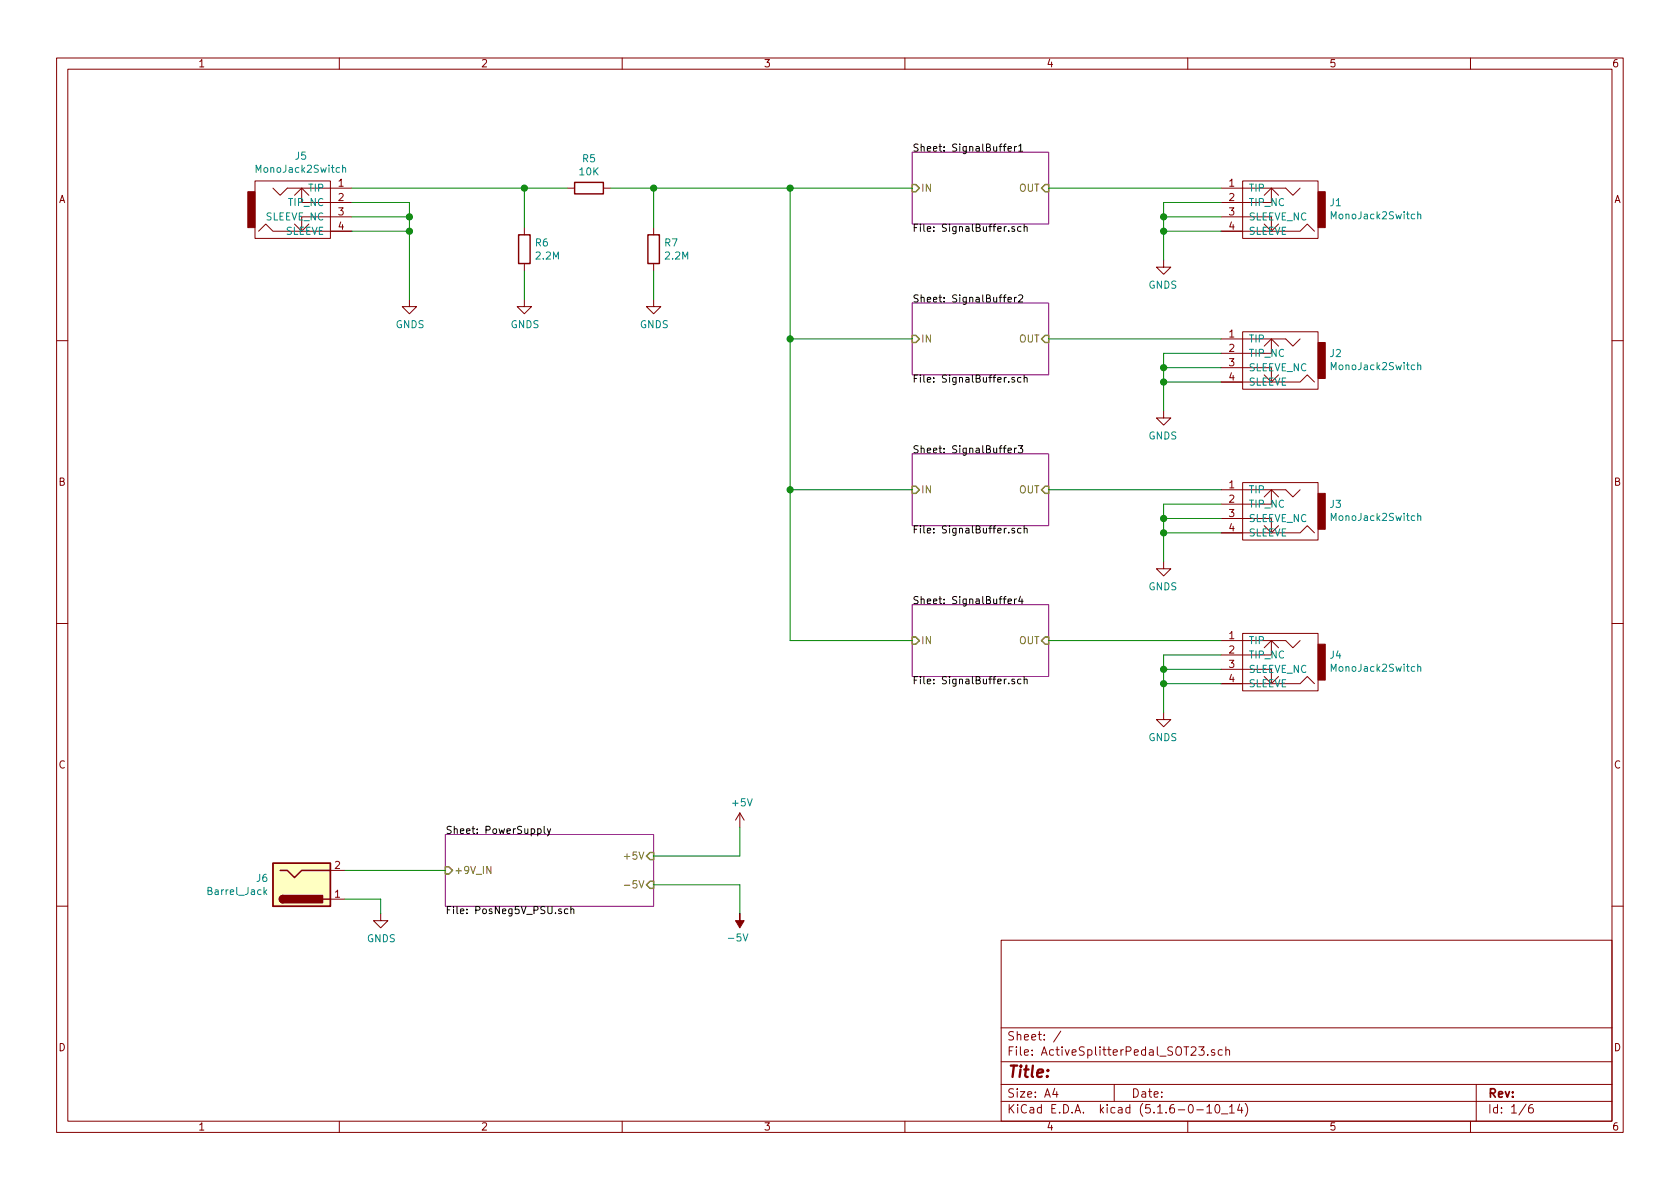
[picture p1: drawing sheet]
EESchema Schematic File Version 4
EELAYER 30 0
EELAYER END
$Descr A4 11693 8268
encoding utf-8
Sheet 1 6
Title ""
Date ""
Rev ""
Comp ""
Comment1 ""
Comment2 ""
Comment3 ""
Comment4 ""
$EndDescr
$Comp
L MonoJack2Switch:MonoJack2Switch J5
U 1 1
P 2000 1450
F 0 "J5" H 2095 1825 50  0000 C CNN
F 1 "MonoJack2Switch" H 2095 1734 50  0000 C CNN
F 2 "NeutrikNRJ:NRJxHx" H 2000 1500 50  0001 C CNN
F 3 "https://www.neutrik.com/en/product/nrj6hm-1-pre" H 2000 1500 50  0001 C CNN
	1    2000 1450
	1    0    0    -1  
$EndComp
Wire Wire Line
	2450 1300 3650 1300
$Comp
L Device:R R6
U 1 1
P 3650 1725
F 0 "R6" H 3720 1771 50  0000 L CNN
F 1 "2.2M" H 3720 1680 50  0000 L CNN
F 2 "Resistor_SMD:R_0805_2012Metric_Pad1.15x1.40mm_HandSolder" V 3580 1725 50  0001 C CNN
F 3 "~" H 3650 1725 50  0001 C CNN
	1    3650 1725
	1    0    0    -1  
$EndComp
Wire Wire Line
	3650 1575 3650 1300
Connection ~ 3650 1300
$Comp
L power:GNDS #PWR05
U 1 1
P 3650 2075
F 0 "#PWR05" H 3650 1825 50  0001 C CNN
F 1 "GNDS" H 3655 1902 50  0000 C CNN
F 2 "" H 3650 2075 50  0001 C CNN
F 3 "" H 3650 2075 50  0001 C CNN
	1    3650 2075
	1    0    0    -1  
$EndComp
Wire Wire Line
	3650 2075 3650 1875
$Comp
L Device:R R7
U 1 1
P 4550 1725
F 0 "R7" H 4620 1771 50  0000 L CNN
F 1 "2.2M" H 4620 1680 50  0000 L CNN
F 2 "Resistor_SMD:R_0805_2012Metric_Pad1.15x1.40mm_HandSolder" V 4480 1725 50  0001 C CNN
F 3 "~" H 4550 1725 50  0001 C CNN
	1    4550 1725
	1    0    0    -1  
$EndComp
Wire Wire Line
	4550 1575 4550 1300
$Comp
L power:GNDS #PWR09
U 1 1
P 4550 2075
F 0 "#PWR09" H 4550 1825 50  0001 C CNN
F 1 "GNDS" H 4555 1902 50  0000 C CNN
F 2 "" H 4550 2075 50  0001 C CNN
F 3 "" H 4550 2075 50  0001 C CNN
	1    4550 2075
	1    0    0    -1  
$EndComp
Wire Wire Line
	4550 2075 4550 1875
Wire Wire Line
	3650 1300 3950 1300
$Comp
L Device:R R5
U 1 1
P 4100 1300
F 0 "R5" V 3893 1300 50  0000 C CNN
F 1 "10K" V 3984 1300 50  0000 C CNN
F 2 "Resistor_SMD:R_0805_2012Metric_Pad1.15x1.40mm_HandSolder" V 4030 1300 50  0001 C CNN
F 3 "~" H 4100 1300 50  0001 C CNN
	1    4100 1300
	0    1    1    0   
$EndComp
Wire Wire Line
	4250 1300 4550 1300
Connection ~ 4550 1300
$Comp
L MonoJack2Switch:MonoJack2Switch J1
U 1 1
P 8950 1450
F 0 "J1" H 8648 1501 50  0000 R CNN
F 1 "MonoJack2Switch" H 8648 1410 50  0000 R CNN
F 2 "NeutrikNRJ:NRJxHx" H 8950 1500 50  0001 C CNN
F 3 "https://www.neutrik.com/en/product/nrj6hm-1-pre" H 8950 1500 50  0001 C CNN
	1    8950 1450
	-1   0    0    -1  
$EndComp
$Comp
L MonoJack2Switch:MonoJack2Switch J2
U 1 1
P 8950 2500
F 0 "J2" H 8648 2551 50  0000 R CNN
F 1 "MonoJack2Switch" H 8648 2460 50  0000 R CNN
F 2 "NeutrikNRJ:NRJxHx" H 8950 2550 50  0001 C CNN
F 3 "https://www.neutrik.com/en/product/nrj6hm-1-pre" H 8950 2550 50  0001 C CNN
	1    8950 2500
	-1   0    0    -1  
$EndComp
$Comp
L MonoJack2Switch:MonoJack2Switch J3
U 1 1
P 8950 3550
F 0 "J3" H 8648 3601 50  0000 R CNN
F 1 "MonoJack2Switch" H 8648 3510 50  0000 R CNN
F 2 "NeutrikNRJ:NRJxHx" H 8950 3600 50  0001 C CNN
F 3 "https://www.neutrik.com/en/product/nrj6hm-1-pre" H 8950 3600 50  0001 C CNN
	1    8950 3550
	-1   0    0    -1  
$EndComp
$Comp
L MonoJack2Switch:MonoJack2Switch J4
U 1 1
P 8950 4600
F 0 "J4" H 8648 4651 50  0000 R CNN
F 1 "MonoJack2Switch" H 8648 4560 50  0000 R CNN
F 2 "NeutrikNRJ:NRJxHx" H 8950 4650 50  0001 C CNN
F 3 "https://www.neutrik.com/en/product/nrj6hm-1-pre" H 8950 4650 50  0001 C CNN
	1    8950 4600
	-1   0    0    -1  
$EndComp
$Comp
L Connector:Barrel_Jack J6
U 1 1
P 2100 6150
F 0 "J6" H 1871 6108 50  0000 R CNN
F 1 "Barrel_Jack" H 1871 6199 50  0000 R CNN
F 2 "Connector_BarrelJack:BarrelJack_Horizontal" H 2150 6110 50  0001 C CNN
F 3 "~" H 2150 6110 50  0001 C CNN
	1    2100 6150
	1    0    0    1   
$EndComp
Wire Wire Line
	2400 6050 3100 6050
Wire Wire Line
	4550 5950 5150 5950
Wire Wire Line
	5150 5950 5150 5750
$Comp
L power:+5V #PWR010
U 1 1
P 5150 5750
F 0 "#PWR010" H 5150 5600 50  0001 C CNN
F 1 "+5V" H 5165 5923 50  0000 C CNN
F 2 "" H 5150 5750 50  0001 C CNN
F 3 "" H 5150 5750 50  0001 C CNN
	1    5150 5750
	1    0    0    -1  
$EndComp
Wire Wire Line
	4550 6150 5150 6150
Wire Wire Line
	5150 6150 5150 6350
$Comp
L power:-5V #PWR011
U 1 1
P 5150 6350
F 0 "#PWR011" H 5150 6450 50  0001 C CNN
F 1 "-5V" H 5165 6523 50  0000 C CNN
F 2 "" H 5150 6350 50  0001 C CNN
F 3 "" H 5150 6350 50  0001 C CNN
	1    5150 6350
	-1   0    0    1   
$EndComp
Wire Wire Line
	2400 6250 2650 6250
Wire Wire Line
	2650 6250 2650 6350
$Comp
L power:GNDS #PWR02
U 1 1
P 2650 6350
F 0 "#PWR02" H 2650 6100 50  0001 C CNN
F 1 "GNDS" H 2655 6177 50  0000 C CNN
F 2 "" H 2650 6350 50  0001 C CNN
F 3 "" H 2650 6350 50  0001 C CNN
	1    2650 6350
	1    0    0    -1  
$EndComp
Wire Wire Line
	2450 1400 2850 1400
Wire Wire Line
	2850 1400 2850 1500
Wire Wire Line
	2450 1500 2850 1500
Connection ~ 2850 1500
Wire Wire Line
	2850 1500 2850 1600
Wire Wire Line
	2450 1600 2850 1600
Connection ~ 2850 1600
Wire Wire Line
	2850 1600 2850 2075
$Comp
L power:GNDS #PWR03
U 1 1
P 2850 2075
F 0 "#PWR03" H 2850 1825 50  0001 C CNN
F 1 "GNDS" H 2855 1902 50  0000 C CNN
F 2 "" H 2850 2075 50  0001 C CNN
F 3 "" H 2850 2075 50  0001 C CNN
	1    2850 2075
	1    0    0    -1  
$EndComp
Wire Wire Line
	8500 1400 8100 1400
Wire Wire Line
	8100 1400 8100 1500
Wire Wire Line
	8500 1500 8100 1500
Connection ~ 8100 1500
Wire Wire Line
	8100 1500 8100 1600
Wire Wire Line
	8500 1600 8100 1600
Connection ~ 8100 1600
Wire Wire Line
	8100 1600 8100 1800
$Comp
L power:GNDS #PWR012
U 1 1
P 8100 1800
F 0 "#PWR012" H 8100 1550 50  0001 C CNN
F 1 "GNDS" H 8105 1627 50  0000 C CNN
F 2 "" H 8100 1800 50  0001 C CNN
F 3 "" H 8100 1800 50  0001 C CNN
	1    8100 1800
	-1   0    0    -1  
$EndComp
Wire Wire Line
	8500 2450 8100 2450
Wire Wire Line
	8100 2450 8100 2550
Wire Wire Line
	8500 2550 8100 2550
Connection ~ 8100 2550
Wire Wire Line
	8100 2550 8100 2650
Wire Wire Line
	8500 2650 8100 2650
Connection ~ 8100 2650
Wire Wire Line
	8100 2650 8100 2850
$Comp
L power:GNDS #PWR013
U 1 1
P 8100 2850
F 0 "#PWR013" H 8100 2600 50  0001 C CNN
F 1 "GNDS" H 8105 2677 50  0000 C CNN
F 2 "" H 8100 2850 50  0001 C CNN
F 3 "" H 8100 2850 50  0001 C CNN
	1    8100 2850
	-1   0    0    -1  
$EndComp
Wire Wire Line
	8500 3500 8100 3500
Wire Wire Line
	8100 3500 8100 3600
Wire Wire Line
	8500 3600 8100 3600
Connection ~ 8100 3600
Wire Wire Line
	8100 3600 8100 3700
Wire Wire Line
	8500 3700 8100 3700
Connection ~ 8100 3700
Wire Wire Line
	8100 3700 8100 3900
$Comp
L power:GNDS #PWR014
U 1 1
P 8100 3900
F 0 "#PWR014" H 8100 3650 50  0001 C CNN
F 1 "GNDS" H 8105 3727 50  0000 C CNN
F 2 "" H 8100 3900 50  0001 C CNN
F 3 "" H 8100 3900 50  0001 C CNN
	1    8100 3900
	-1   0    0    -1  
$EndComp
Wire Wire Line
	8500 4550 8100 4550
Wire Wire Line
	8100 4550 8100 4650
Wire Wire Line
	8500 4650 8100 4650
Connection ~ 8100 4650
Wire Wire Line
	8100 4650 8100 4750
Wire Wire Line
	8500 4750 8100 4750
Connection ~ 8100 4750
Wire Wire Line
	8100 4750 8100 4950
$Comp
L power:GNDS #PWR015
U 1 1
P 8100 4950
F 0 "#PWR015" H 8100 4700 50  0001 C CNN
F 1 "GNDS" H 8105 4777 50  0000 C CNN
F 2 "" H 8100 4950 50  0001 C CNN
F 3 "" H 8100 4950 50  0001 C CNN
	1    8100 4950
	-1   0    0    -1  
$EndComp
$Sheet
S 3100 5800 1450 500 
U 5F3902BC
F0 "PowerSupply" 50
F1 "PosNeg5V_PSU.sch" 50
F2 "+9V_IN" I L 3100 6050 50 
F3 "+5V" I R 4550 5950 50 
F4 "-5V" I R 4550 6150 50 
$EndSheet
Wire Wire Line
	7300 2350 8500 2350
Wire Wire Line
	7300 3400 8500 3400
Wire Wire Line
	7300 4450 8500 4450
Wire Wire Line
	7300 1300 8500 1300
Wire Wire Line
	4550 1300 5500 1300
Wire Wire Line
	5500 2350 6350 2350
Wire Wire Line
	5500 2350 5500 1300
Connection ~ 5500 1300
Wire Wire Line
	5500 1300 6350 1300
Wire Wire Line
	5500 2350 5500 3400
Connection ~ 5500 2350
Wire Wire Line
	5500 3400 6350 3400
Wire Wire Line
	5500 3400 5500 4450
Connection ~ 5500 3400
Wire Wire Line
	5500 4450 6350 4450
$Sheet
S 6350 4200 950  500 
U 5F365B82
F0 "SignalBuffer4" 50
F1 "SignalBuffer.sch" 50
F2 "IN" I L 6350 4450 50 
F3 "OUT" I R 7300 4450 50 
$EndSheet
$Sheet
S 6350 3150 950  500 
U 5F365961
F0 "SignalBuffer3" 50
F1 "SignalBuffer.sch" 50
F2 "IN" I L 6350 3400 50 
F3 "OUT" I R 7300 3400 50 
$EndSheet
$Sheet
S 6350 2100 950  500 
U 5F3658F9
F0 "SignalBuffer2" 50
F1 "SignalBuffer.sch" 50
F2 "IN" I L 6350 2350 50 
F3 "OUT" I R 7300 2350 50 
$EndSheet
$Sheet
S 6350 1050 950  500 
U 5F350192
F0 "SignalBuffer1" 50
F1 "SignalBuffer.sch" 50
F2 "IN" I L 6350 1300 50 
F3 "OUT" I R 7300 1300 50 
$EndSheet
$EndSCHEMATC
